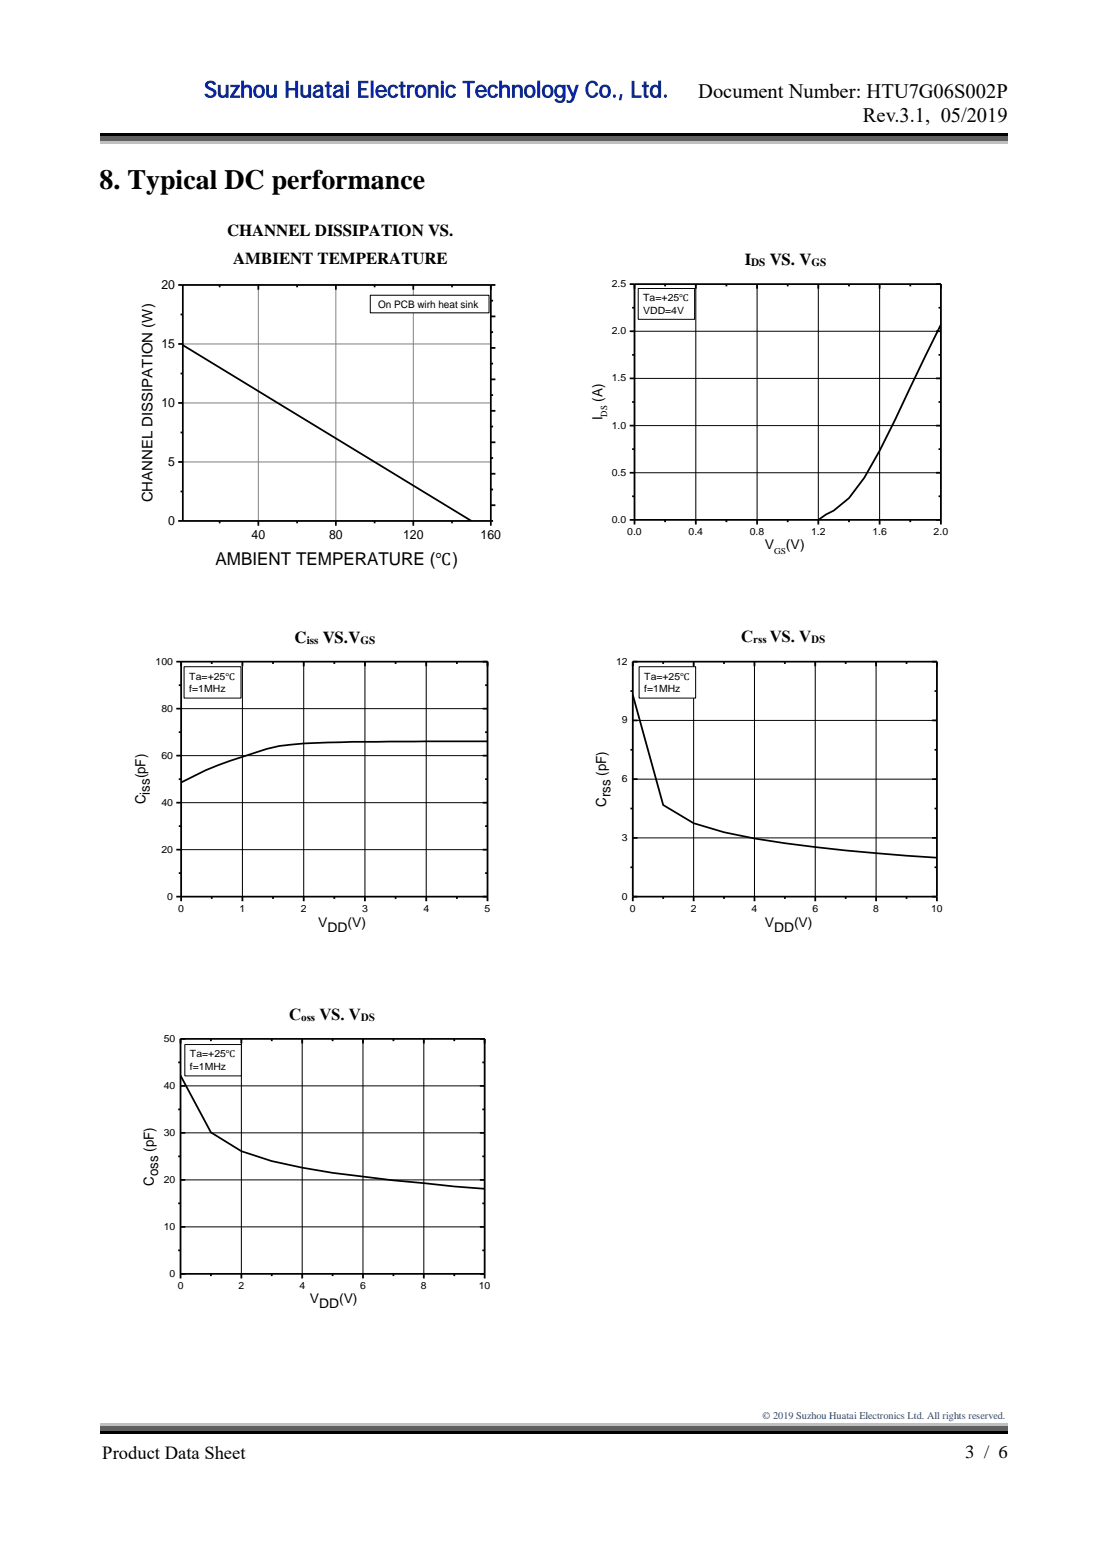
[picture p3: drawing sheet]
<svg xmlns="http://www.w3.org/2000/svg" width="210mm" height="297mm" viewBox="0 0 210 297" stroke-linecap="round" stroke-linejoin="round" font-family="sans-serif">
<path d="M49 54v44.8M63.7 54v44.8M78.3 54v44.8M34.7 76.4h58.3M34.7 65.2h58.3M34.7 87.6h58.3" fill="none" stroke="#808080" stroke-width=".19"/>
<g fill="none" stroke="#000" stroke-width=".33">
<path d="M33.8 54h59.2v1M34.2 59.6h.5M34.7 54v44.8M41.6 54v.5M49 54v1M56.3 54v.5M63.7 54v1M71 54v.5M78.3 54v1M85.7 54v.5M33.8 76.4h.9M33.8 65.2h.9"/>
<path d="M34.2 70.8h.5M34.6 65.4l54.8 33.4M33.8 98.8h59.2v.9M33.8 87.6h.9M34.2 93.2h.5M34.2 82h.5M41.6 98.8v.5M49 98.8v.9M56.3 98.8v.5M63.7 98.8v.9M71 98.8v.5M78.3 98.8v.9"/>
<path d="M85.7 98.8v.5"/>
</g>
<path d="M70.2 56h22.5v3.3h-22.5z" fill-rule="evenodd" fill="#fff" stroke="#000" stroke-width=".19"/>
<g fill="none" stroke="#000" stroke-width=".33">
<path d="M93 57h.5M93.9 54h-.9v44.8h.5M93 74.9h.5M93 69h.5M93 63h.5M93 77.9h.9M93 72h.9M93 66h.9M93 60h.9M93 92.8h.5M93 86.9h.5M93 80.9h.5"/>
<path d="M93 95.8h.9M93 89.9h.9M93 83.9h.9"/>
</g>
<path d="M131.9 53.9v44.7M143.5 53.9v44.7M155.1 53.9v44.7M166.7 53.9v44.7M120.3 71.8h58M120.3 62.8h58M120.3 89.7h58M120.3 80.7h58" fill="none" stroke="#000" stroke-width=".19"/>
<g fill="none" stroke="#000" stroke-width=".34">
<path d="M119.4 53.9h58.9v45.6M119.8 58.4h.5M120.3 53.9v45.6M126.1 53.9v.4M131.9 53.9v.9M137.7 53.9v.4M143.5 53.9v.9M149.3 53.9v.4M155.1 53.9v.9M160.9 53.9v.4M166.7 53.9v.9M172.5 53.9v.4"/>
<path d="M177.9 58.4h.4M119.4 71.8h.9M119.4 62.8h.9M119.8 76.2h.5M119.8 67.3h.5M177.4 71.8h.9M177.4 62.8h.9M177.9 76.2h.4M177.9 67.3h.4M178.3 61.6l-11.6 23.9-2.9 5.1-2.9 3.9-2.9 2.3-1.4 .8-1.5 1h-34.8M119.4 98.6h58.9M119.4 89.7h.9"/>
<path d="M119.4 80.7h.9M119.8 94.1h.5M119.8 85.2h.5M126.1 98.6v.4M131.9 98.6v.9M137.7 98.6v.4M143.5 98.6v.9M149.3 98.6v.4M155.1 98.6v.9M160.9 98.6v.4M166.7 98.6v.9M172.5 98.6v.4"/>
<path d="M177.4 89.7h.9M177.4 80.7h.9M177.9 94.1h.4M177.9 85.2h.4"/>
</g>
<path d="M121 54.7h10.7v5.9h-10.7z" fill-rule="evenodd" fill="#fff" stroke="#000" stroke-width=".19"/>
<path d="M34.3 134.4h58.1M45.9 125.5v44.6M57.6 125.5v44.6M69.2 125.5v44.6M80.8 125.5v44.6M34.3 152.2h58.1M34.3 143.3h58.1M34.3 161.1h58.1" fill="none" stroke="#000" stroke-width=".19"/>
<g fill="none" stroke="#000" stroke-width=".34">
<path d="M33.4 125.5h59v45.4M33.4 134.4h.9M33.9 138.9h.4M33.9 130h.4M34.3 125.5v45.4M40.1 125.5v.4M45.9 125.5v.9M51.8 125.5v.4M57.6 125.5v.9M63.4 125.5v.4M69.2 125.5v.9M75 125.5v.4"/>
<path d="M80.8 125.5v.9M86.6 125.5v.4M91.5 134.4h.9M92 138.9h.4M92 130h.4M33.4 152.2h.9M33.4 143.3h.9M33.9 156.7h.4M33.9 147.8h.4M91.5 152.2h.9M91.5 143.3h.9M92 156.7h.4"/>
<path d="M92 147.8h.4M92.4 140.6h-18.6a286.4 286.4 0 0 0-18.6 .6 33.8 33.8 0 0 0-9.3 2.3 59.2 59.2 0 0 0-11.6 4.9M33.4 170.1h59M33.4 161.1h.9M33.9 165.6h.4M40.1 170.1v.4M45.9 170.1v.8M51.8 170.1v.4M57.6 170.1v.8M63.4 170.1v.4M69.2 170.1v.8M75 170.1v.4"/>
<path d="M80.8 170.1v.8M86.6 170.1v.4M91.5 161.1h.9M92 165.6h.4"/>
</g>
<path d="M34.9 126.5h10.8v5.9h-10.8z" fill-rule="evenodd" fill="#fff" stroke="#000" stroke-width=".19"/>
<path d="M119.9 136.6h57.7M131.5 125.5v44.6M143 125.5v44.6M154.5 125.5v44.6M166.1 125.5v44.6M119.9 158.9h57.7M119.9 147.8h57.7" fill="none" stroke="#000" stroke-width=".19"/>
<g fill="none" stroke="#000" stroke-width=".33">
<path d="M119.5 131.1h.4M119.9 131.8l5.8 20.9 5.8 3.4 5.7 1.7a209.5 209.5 0 0 0 28.9 4l11.5 .9M119.9 136.6h1M125.7 125.5v.4M131.5 125.5v.9M137.2 125.5v.4M143 125.5v.9M148.8 125.5v.4M154.5 125.5v.9M160.3 125.5v.4M166.1 125.5v.9M171.8 125.5v.4"/>
<path d="M176.7 136.6h.9M177.1 131.1h.5M119.5 153.3h.4M119.5 142.2h.4M119.9 158.9h1M119.9 147.8h1M176.7 158.9h.9M176.7 147.8h.9M177.1 153.3h.5M177.1 142.2h.5M119.5 164.5h.4M119.9 170.1h57.7"/>
<path d="M119.9 170.9v-45.4h57.7v45.4M125.7 170.1v.4M131.5 170.1v.8M137.2 170.1v.4M143 170.1v.8M148.8 170.1v.4M154.5 170.1v.8M160.3 170.1v.4M166.1 170.1v.8M171.8 170.1v.4M177.1 164.5h.5"/>
</g>
<path d="M121.1 126.5h10.8v5.9h-10.8z" fill-rule="evenodd" fill="#fff" stroke="#000" stroke-width=".19"/>
<path d="M45.8 197v44.6M57.3 197v44.6M68.8 197v44.6M80.3 197v44.6M34.2 214.9h57.7M34.2 205.9h57.7M34.2 232.7h57.7M34.2 223.8h57.7" fill="none" stroke="#000" stroke-width=".19"/>
<g fill="none" stroke="#000" stroke-width=".33">
<path d="M40 197v.5M45.8 197v.9M51.5 197v.5M57.3 197v.9M63 197v.5M68.8 197v.9M74.6 197v.5M80.3 197v.9M86.1 197v.5M33.8 219.3h.4M33.8 210.4h.4M33.8 201.5h.4"/>
<path d="M34.2 204l5.8 10.8 5.8 3.5 5.7 1.9 5.8 1.3a378.3 378.3 0 0 0 34.6 4M34.2 214.9h.9M34.2 205.9h.9M91 214.9h.9M91 205.9h.9M91.4 219.3h.5M91.4 210.4h.5M91.4 201.5h.5M33.8 237.1h.4M33.8 228.2h.4M34.2 232.7h.9M34.2 223.8h.9"/>
<path d="M91 232.7h.9M91 223.8h.9M91.4 237.1h.5M91.4 228.2h.5M34.2 241.6h57.7M34.2 242.5v-45.5h57.7v45.5M40 241.6v.4M45.8 241.6v.9M51.5 241.6v.4M57.3 241.6v.9M63 241.6v.4M68.8 241.6v.9"/>
<path d="M74.6 241.6v.4M80.3 241.6v.9M86.1 241.6v.4"/>
</g>
<path d="M35 198.1h10.8v6h-10.8z" fill-rule="evenodd" fill="#fff" stroke="#000" stroke-width=".19"/>
<path d="M124.6 45h48.6v8.3h-48.6z" fill-rule="evenodd" fill="#fff"/>
<path d="M124.6 45h48.6v8.3h-48.6z" fill="none" stroke="#fff" stroke-width=".26"/>
<path d="M39.2 116.6h48.6v8.3h-48.6z" fill-rule="evenodd" fill="#fff"/>
<path d="M39.2 116.6h48.6v8.3h-48.6z" fill="none" stroke="#fff" stroke-width=".26"/>
<path d="M124.1 116.5h48.7v8.3h-48.7z" fill-rule="evenodd" fill="#fff"/>
<path d="M124.1 116.5h48.7v8.3h-48.7z" fill="none" stroke="#fff" stroke-width=".26"/>
<path d="M38.6 188.1h48.7v8.3h-48.7z" fill-rule="evenodd" fill="#fff"/>
<path d="M38.6 188.1h48.7v8.3h-48.7z" fill="none" stroke="#fff" stroke-width=".26"/>
<path d="M40.2 39.4h48.7v13.7h-48.7z" fill-rule="evenodd" fill="#fff"/>
<path d="M40.2 39.4h48.7v13.7h-48.7z" fill="none" stroke="#fff" stroke-width=".26"/>
<path d="M19 25.3h172v.5h-172z" fill-rule="evenodd" fill="#000"/>
<path d="M19 25.8h172v1h-172z" fill-rule="evenodd" fill="#606060"/>
<path d="M19 26.8h172v.6h-172z" fill-rule="evenodd" fill="#c0c0c0"/>
<path d="M19 271.4h172v.5h-172z" fill-rule="evenodd" fill="#000"/>
<path d="M19 270.4h172v1h-172z" fill-rule="evenodd" fill="#606060"/>
<path d="M19 269.9h172v.5h-172z" fill-rule="evenodd" fill="#c0c0c0"/>
<text font-size="5.3" x="18.9" y="35.8">8. Typical DC performance</text>
<text font-size="4.2" fill="#00f" x="38.7" y="18.4">Suzhou Huatai Electronic Technology Co., Ltd.</text>
<g font-size="3.9">
<text x="132.4" y="18.6">Document Number: HTU7G06S002P</text>
<text x="163.6" y="23.1">Rev.3.1, 05/2019</text>
</g>
<g font-size="3.5">
<text x="19.4" y="276.6">Product Data Sheet</text>
<text x="183" y="276.6">3 / 6</text>
</g>
<text font-size="3.4" x="40.9" y="107.2">AMBIENT TEMPERATURE (℃)</text>
<g font-size="3.2">
<text x="43.1" y="44.7">CHANNEL DISSIPATION VS.</text>
<text x="44.2" y="50.1">AMBIENT TEMPERATURE</text>
<text x="141.2" y="50.3">I</text>
<text x="145.9" y="50.3">VS. V</text>
<text x="55.8" y="121.9">C</text>
<text x="61.2" y="121.9">VS.V</text>
<text x="140.5" y="121.8">C</text>
<text x="145.9" y="121.8">VS. V</text>
<text x="54.8" y="193.4">C</text>
<text x="60.5" y="193.4">VS. V</text>
</g>
<g font-size="2.7">
<text x="114.2" y="76.2" transform="rotate(-90 114.2 76.2)">(A)</text>
<text x="114.2" y="79.7" transform="rotate(-90 114.2 79.7)">I</text>
<text x="28.9" y="95.3" transform="rotate(-90 28.9 95.3)">CHANNEL DISSIPATION (W)</text>
<text x="27.6" y="147.7" transform="rotate(-90 27.6 147.7)">(pF)</text>
<text x="27.6" y="152.6" transform="rotate(-90 27.6 152.6)">C</text>
</g>
<g font-size="2.6">
<text x="114.9" y="147.1" transform="rotate(-90 114.9 147.1)">(pF)</text>
<text x="28.4" y="150.7" transform="rotate(-90 28.4 150.7)">iss</text>
<text x="114.9" y="153" transform="rotate(-90 114.9 153)">C</text>
<text x="115.7" y="151.2" transform="rotate(-90 115.7 151.2)">rss</text>
<text x="29.1" y="218.4" transform="rotate(-90 29.1 218.4)">(pF)</text>
<text x="29.1" y="224.9" transform="rotate(-90 29.1 224.9)">C</text>
<text x="30" y="223" transform="rotate(-90 30 223)">oss</text>
</g>
<g font-size="2.5">
<text x="144.9" y="104.2">V</text>
<text x="149" y="104.2">(V)</text>
<text x="60.3" y="175.9">V</text>
<text x="62.1" y="176.7">DD</text>
<text x="65.9" y="175.9">(V)</text>
<text x="145" y="175.9">V</text>
<text x="146.7" y="176.7">DD</text>
<text x="150.5" y="175.9">(V)</text>
<text x="58.7" y="247.2">V</text>
<text x="60.5" y="248">DD</text>
<text x="64.3" y="247.2">(V)</text>
</g>
<g font-size="2.4">
<text x="30.6" y="54.8">20</text>
<text x="30.6" y="66">15</text>
<text x="30.6" y="77.1">10</text>
<text x="31.9" y="88.3">5</text>
<text x="31.9" y="99.5">0</text>
<text x="47.7" y="102.2">40</text>
<text x="62.4" y="102.2">80</text>
<text x="76.4" y="102.2">120</text>
<text x="91.1" y="102.2">160</text>
</g>
<g font-size="2.1">
<text x="142.4" y="50.4">DS</text>
<text x="153.8" y="50.4">GS</text>
<text x="58.1" y="122.1">iss</text>
<text x="68.3" y="122.1">GS</text>
<text x="142.8" y="122">rss</text>
<text x="153.7" y="122">DS</text>
<text x="57.1" y="193.6">oss</text>
<text x="68.4" y="193.6">DS</text>
</g>
<text font-size="2" x="71.7" y="58.3">On PCB wirh heat sink</text>
<g font-size="1.9">
<text x="116" y="54.5">2.5</text>
<text x="121.9" y="57.1">Ta=+25℃</text>
<text x="121.9" y="59.5">VDD=4V</text>
<text x="116" y="63.4">2.0</text>
<text x="116" y="72.3">1.5</text>
<text x="116" y="81.3">1.0</text>
<text x="116" y="90.2">0.5</text>
<text x="116" y="99.2">0.0</text>
<text x="118.9" y="101.6">0.0</text>
<text x="130.5" y="101.6">0.4</text>
<text x="142.1" y="101.6">0.8</text>
<text x="153.7" y="101.6">1.2</text>
<text x="165.3" y="101.6">1.6</text>
<text x="177" y="101.6">2.0</text>
<text x="29.5" y="126.1">100</text>
<text x="35.9" y="128.9">Ta=+25℃</text>
<text x="35.9" y="131.2">f=1MHz</text>
<text x="116.8" y="126.1">12</text>
<text x="122.1" y="128.9">Ta=+25℃</text>
<text x="122.1" y="131.2">f=1MHz</text>
<text x="30.6" y="135">80</text>
<text x="117.9" y="137.2">9</text>
<text x="30.6" y="143.9">60</text>
<text x="117.9" y="148.3">6</text>
<text x="30.6" y="152.8">40</text>
<text x="30.6" y="161.7">20</text>
<text x="117.9" y="159.5">3</text>
<text x="31.7" y="170.6">0</text>
<text x="33.8" y="173">0</text>
<text x="45.4" y="173">1</text>
<text x="57" y="173">2</text>
<text x="68.6" y="173">3</text>
<text x="80.2" y="173">4</text>
<text x="91.9" y="173">5</text>
<text x="117.9" y="170.6">0</text>
<text x="119.4" y="173">0</text>
<text x="130.9" y="173">2</text>
<text x="142.5" y="173">4</text>
<text x="154" y="173">6</text>
<text x="165.5" y="173">8</text>
<text x="176.5" y="173">10</text>
<text x="31" y="197.6">50</text>
<text x="36" y="200.6">Ta=+25℃</text>
<text x="36" y="202.9">f=1MHz</text>
<text x="31" y="206.5">40</text>
<text x="31" y="215.4">30</text>
<text x="31" y="224.3">20</text>
<text x="31" y="233.3">10</text>
<text x="32.1" y="242.2">0</text>
<text x="33.7" y="244.6">0</text>
<text x="45.2" y="244.6">2</text>
<text x="56.7" y="244.6">4</text>
<text x="68.3" y="244.6">6</text>
<text x="79.8" y="244.6">8</text>
<text x="90.8" y="244.6">10</text>
</g>
<text font-size="1.9" fill="#1f4e79" x="144.6" y="269.1">© 2019 Suzhou Huatai Electronics Ltd. All rights reserved.</text>
<text font-size="1.8" x="115.1" y="79" transform="rotate(-90 115.1 79)">DS</text>
<text font-size="1.7" x="146.7" y="105.1">GS</text>
</svg>
